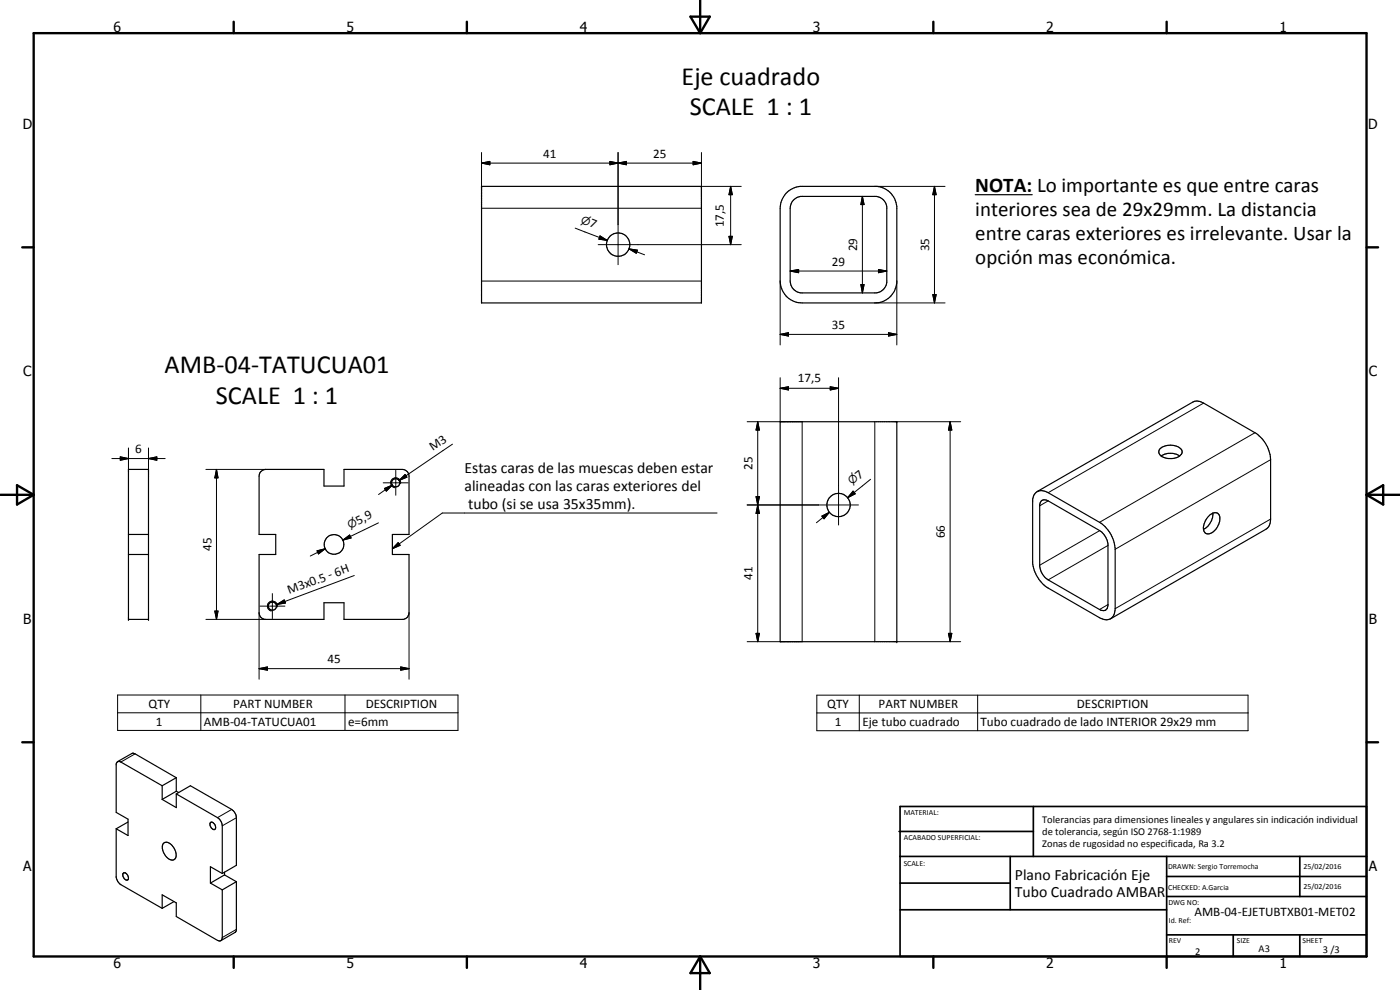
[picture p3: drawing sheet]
<svg xmlns="http://www.w3.org/2000/svg" width="420mm" height="297mm" viewBox="0 0 420 297" stroke-linecap="round" stroke-linejoin="round" font-family="sans-serif">
<g fill="none" stroke="#000" stroke-width=".35">
<path d="M144.5 55.9h66v35h-66zM235.9 58a6.9 6.9 0 0 1 4.2-2.1h23.1a6.7 6.7 0 0 1 5.9 6v23a6.6 6.6 0 0 1-6.6 6h-21.8a6.6 6.6 0 0 1-6.6-6.6v-21.8a6.9 6.9 0 0 1 1.8-4.5zM292.7 58.4h17.1M238.1 60.1l1-.8 1.2-.4h22.7a3.6 3.6 0 0 1 3.1 3.2v22.7a3.6 3.6 0 0 1-3.1 3.1h-22.7a3.7 3.7 0 0 1-3.2-3.6v-21.8l.3-1.3zM234.1 126.5h35v66h-35zM348.5 136.8a5.3 5.3 0 0 0 5.5 0M348.5 136.8a1.55 1.55 0 0 1-.7-1.6 1.55 1.55 0 0 1 1.4-1.2 4.3 4.3 0 0 1 5.5 1.3v.8l-.7 .7M348.5 136.8a5.1 5.1 0 0 1 5.5 0M38.6 140.8h6v45h-6zM78.2 141.6l.9-.6 .6-.2h17.5v5h6v-5h17.5a2.09 2.09 0 0 1 2.1 2.1v17.5h-5v6h5v17.5a1.98 1.98 0 0 1-1.7 1.9h-17.9v-5h-6v5h-17.8a1.98 1.98 0 0 1-1.6-1.9v-17.5h5v-6h-5v-17.5zM310.8 147.8a3 3 0 0 1 3.8 0l15.4 8.9a10.2 10.2 0 0 1 4.7 8.1v17.8a2.83 2.83 0 0 1-3 3.3l-1.7-.6-15.4-8.9a10.5 10.5 0 0 1-4.7-7.5v-18.8l.3-1.3zM311.3 147.5l46.7-26.9a3 3 0 0 1 3.2 .3l15.4 8.9a10.2 10.2 0 0 1 4.7 8.1v17.8a3.4 3.4 0 0 1-1.4 3.1l-46.6 26.9"/>
<path d="M312.5 150.4l.9-.5 1.2 .4 15.4 8.9a5.8 5.8 0 0 1 2.5 4v18.5a1.51 1.51 0 0 1-.9 1.5 1.51 1.51 0 0 1-1.6-.3l-15.4-8.9a5.6 5.6 0 0 1-2.6-4v-18.6zM364 154a5.3 5.3 0 0 1-2.8 4.8M364 154a1.53 1.53 0 0 1 1.7 .2 1.53 1.53 0 0 1 .4 1.8 4.4 4.4 0 0 1-3.7 4.2l-.7-.3-.5-1.1M364 154a5.4 5.4 0 0 0-2.8 4.8M38.6 166.4h6M38.6 160.4h6M35.3 228.5l4.2-2.4 .6-.1 12.8 7.3M48.7 235.8l-12.4-7.2-.5-.1-.6 .1-.3 .6v14.6l3.5 2v4.9l-3.5-2M48.7 235.8v4.1M52.9 238.2l4.2-2.4 12.4 7.1a3.3 3.3 0 0 1 1.4 2.5v14.2l-4.2 2.5M52.9 238.2v4.1l-4.2-2.4M52.9 237.4l.7 .4"/>
<path d="M52.9 237.4l-4.2 2.5M52.9 233.3v4.1M52.9 233.3l-4.2 2.5M52.9 238.2l12.4 7.1a3.2 3.2 0 0 1 1.4 2.5v14.3M34.9 248.7v14.6l.5 1.2 .9 .9 12.4 7.1M38.4 246.6l-3.5 2.1M49.1 253.1a1.66 1.66 0 0 1 2.5 .6 3.3 3.3 0 0 1 .8 4.2 2.47 2.47 0 0 1-3.2-1.9 2.82 2.82 0 0 1-.1-2.9zM63.3 246.7a1.37 1.37 0 0 1 1.2 .8 1.37 1.37 0 0 1-.2 1.4 1.48 1.48 0 0 1-1-2.2zM36.9 262.1l.1-.1a1.28 1.28 0 0 1 1.3 .6 1.28 1.28 0 0 1-.1 1.5 1.52 1.52 0 0 1-1.3-2zM52.2 270.5l-3.5 2M63.1 265l3.6 2M66.7 262.1l-3.6-2v4.9"/>
<path d="M66.7 267v14.3l-.1 .5-.4 .5-.9-.1-12.4-7.2v-4.1l-4.2-2.4v4M67.4 262.5l-4.3 2.5M67.4 261.7v.8M67.4 262.5l3.5 2M70.9 264.5l-4.2 2.5M70.9 264.5v14.6l-.4 .7-4.2 2.4"/>
<circle cx="185.5" cy="73.4" r="3.5"/>
<circle cx="118.7" cy="144.9" r="1.23"/>
<circle cx="251.7" cy="151.5" r="3.5"/>
<circle cx="100.2" cy="163.4" r="2.96"/>
<circle cx="81.7" cy="181.9" r="1.22"/>
</g>
<g fill="none" stroke="#000" stroke-width=".3">
<path d="M144.5 48.9l2.5-.5v1zM144.5 45.8v16.7h66v-16.7M144.5 48.9h66M183 48.4l2.5 .5-2.5 .5zM185.5 48.9l2.5-.5v1zM185.5 45.8v33.6M208 48.4l2.5 .5-2.5 .5zM210.5 55.9h12M219.3 55.9l.5 2.5h-1zM219.3 55.9v17.5M258.8 58.9l.5 2.5h-1zM258.8 58.9v29"/>
<path d="M262.5 55.9h21.1M280.4 55.9l.6 2.5h-1.1zM280.4 55.9v35M172.6 68.5l9.6 3.6M179.5 73.4h43M180.1 70.8l2.1 1.3-2.5-.3zM188.8 74.7l2.5 .4-.3 .9zM188.8 74.7l4.7 1.8M218.8 70.9h1l-.5 2.5zM144.5 84.3h66M234.1 84.3v19.2M237.1 81.3l2.6-.4v.9z"/>
<path d="M237.1 81.3h29M258.3 85.4h1l-.5 2.5zM262.5 90.9h21.1M263.6 80.9l2.5 .4-2.5 .5zM266.6 99.8l2.5 .5-2.5 .5zM269.1 84.3v19.2M279.9 88.4h1.1l-.6 2.5zM234.1 100.3l2.5-.5v1zM234.1 116.5l2.5-.5v1zM234.1 100.3h35M234.1 113.3v13.2M234.1 116.5h17.6"/>
<path d="M249.2 116l2.5 .5-2.5 .5zM251.7 113.3v44.2M33.6 137.6h16M36.1 137.1l2.5 .5-2.5 .5zM38.6 134.4v6.4M44.6 137.6l2.5-.5v1zM44.6 134.4v6.4M135.8 133.3l-16 10.8M224.2 126.5h16.5v66h-16.5M227.4 126.5l.5 2.5h-1zM227.4 126.5v66M262.5 126.5v66"/>
<path d="M269.1 126.5h19.2M285.1 126.5l.6 2.5h-1.1zM285.1 126.5v66M361.2 120.9l-46.6 26.9M376.6 129.8l-46.6 26.9M381.3 137.9l-46.6 26.9M61.8 140.8h17.9M65 140.8l.4 2.6h-.9zM65 140.8v45M113.6 156.9l-10.7 5.2M115 144.9h7.5M115.4 146.6l2.4-1.1-1.9 1.9z"/>
<path d="M117.8 145.5l-4.2 2.9M118.8 141.1v7.5M119.8 144.1l1.8-1.7 .5 .8zM120.2 145.1a1.5 1.5 0 0 0-1.2-1.7 1.5 1.5 0 0 0-1.7 1.2 1.5 1.5 0 0 0 1.2 1.7M121.6 142.4l.5 .8-2.3 .9zM121.8 142.7l-2 1.4M215.2 153.9h-82.5l-14.9 10.7M224.2 151.5h33.4M226.9 149h1l-.5 2.5zM226.9 149l1 5.1h-1l1-5.1zM227.4 151.5l.5 2.6h-1zM246.7 154.9l2.2-1.2-1.6 2z"/>
<path d="M248.9 153.7l-3.9 3.1M256 147.4l.7 .8-2.3 1.2zM256.3 147.7l-1.9 1.7M261.3 143.8l-6.9 5.6M314.6 150.3l-2.6 1.5M330 159.2l-18 10.4M381.3 155.7l-46.6 26.9M81.7 178.1v7.5M95.2 165.3l2.4-.7-2 1.6zM97.6 164.6l-4.5 2.2M102.9 162.1l2-1.6 .5 .9zM105.1 161l-2.2 1.1"/>
<path d="M106.3 172.7l-23.2 8.7M119.5 162.8l.6 .8-2.3 1zM332.5 163.7l-17.9 10.3M61.8 185.8h17.9M64.5 183.3h.9l-.4 2.5zM77.8 183.9v19.9M78 181.9h7.5M83.1 181.4l2.2-1.4 .4 .9zM83.2 182.1a1.49 1.49 0 0 0-1.2-1.7 1.49 1.49 0 0 0-1.7 1.2 1.49 1.49 0 0 0 1.2 1.7M122.8 183.9v19.9M226.9 190h1l-.5 2.5zM269.1 192.5h19.2"/>
<path d="M284.6 190h1.1l-.6 2.5zM332.5 181.4l-2.5 1.5M35.3 208.5h102.1v10.7h-102.1zM35.3 213.9h102.1M60.3 208.5v10.7M77.8 200.6l2.5-.5v1zM77.8 200.6h45M103.5 208.5v10.7M120.3 200.1l2.5 .5-2.5 .5zM245.1 208.6h129.5v10.6h-129.5zM245.1 213.9h129.5M257.9 208.6v10.6"/>
<path d="M293.4 208.6v10.6M40.5 226.2l-4.2 2.4M69.5 242.9l-4.2 2.4M70.9 245.4l-4.2 2.4M70.9 278.8l-4.2 2.5"/>
</g>
<g fill="#000">
<circle cx="144.5" cy="55.9" r=".18"/>
<circle cx="210.5" cy="55.9" r=".18"/>
<circle cx="269.1" cy="126.5" r=".18"/>
<circle cx="38.6" cy="185.8" r=".18"/>
<circle cx="44.6" cy="185.8" r=".18"/>
<circle cx="269.1" cy="192.5" r=".18"/>
</g>
<g fill="none" stroke="#000" stroke-width=".71">
<path d="M10.1 9.9h400v277.1h-400zM70.1 6.5v3.4M140.1 6.5v3.4M207.2 5h5.8l-2.9 4.9zM210.1 0v9.9M280.1 6.5v3.4M350.1 6.5v3.4M6.7 74.2h3.4M410.1 74.2h3.5M.1 148.5h10M5.1 145.6l5 2.9-5 2.9zM410.1 148.5h10"/>
<path d="M410.1 148.5l5-2.9v5.8zM6.7 222.7h3.4M410.1 222.7h3.5M70.1 287v3.4M140.1 287v3.4M210.1 287v10M210.1 287l2.9 5h-5.8zM280.1 287v3.4M350.1 287v3.4"/>
</g>
<g fill="none" stroke="#000" stroke-width=".51">
<path d="M269.8 249.5h40.3M270.1 242h140v45h-140zM270.1 257h140M303.2 257v16M310.1 242v15M350.1 257v30M390.1 257v12M270.1 265h33.1M270.1 273h80M350.1 269h60M350.1 263h60M350.1 280.5h60"/>
<path d="M370.1 280.5v6.5M390.1 280.5v6.5"/>
</g>
<g fill="#000">
<path d="M144.5 48.9l2.5-.5v1zM183 48.4l2.5 .5-2.5 .5zM185.5 48.9l2.5-.5v1zM208 48.4l2.5 .5-2.5 .5zM219.3 55.9l.5 2.5h-1zM280.4 55.9l.6 2.5h-1.1zM180.1 70.8l2.1 1.3-2.5-.3zM188.8 74.7l2.5 .4-.3 .9zM218.8 70.9h1l-.5 2.5zM258.8 58.9l.5 2.5h-1zM234.1 100.3l2.5-.5v1zM237.1 81.3l2.6-.4v.9z"/>
<path d="M258.3 85.4h1l-.5 2.5zM263.6 80.9l2.5 .4-2.5 .5zM279.9 88.4h1.1l-.6 2.5zM234.1 116.5l2.5-.5v1zM249.2 116l2.5 .5-2.5 .5zM266.6 99.8l2.5 .5-2.5 .5zM36.1 137.1l2.5 .5-2.5 .5zM44.6 137.6l2.5-.5v1zM227.4 126.5l.5 2.5h-1zM285.1 126.5l.6 2.5h-1.1zM65 140.8l.4 2.6h-.9zM115.4 146.6l2.4-1.1-1.9 1.9z"/>
<path d="M119.8 144.1l1.8-1.7 .5 .8zM226.9 149h1l-.5 2.5zM227.4 151.5l.5 2.6h-1zM246.7 154.9l2.2-1.2-1.6 2zM256 147.4l.7 .8-2.3 1.2zM95.2 165.3l2.4-.7-2 1.6zM102.9 162.1l2-1.6 .5 .9zM119.5 162.8l.6 .8-2.3 1zM64.5 183.3h.9l-.4 2.5zM83.1 181.4l2.2-1.4 .4 .9zM226.9 190h1l-.5 2.5zM284.6 190h1.1l-.6 2.5z"/>
<path d="M77.8 200.6l2.5-.5v1zM120.3 200.1l2.5 .5-2.5 .5z"/>
</g>
<g font-size="7.9">
<text x="204.5" y="25.5">Eje cuadrado</text>
<text x="207" y="34.5">SCALE 1 : 1</text>
<text x="49.4" y="112.1">AMB-04-TATUCUA01</text>
<text x="64.8" y="121.1">SCALE 1 : 1</text>
</g>
<g font-size="6.3">
<text x="292.7" y="57.5">NOTA: Lo importante es que entre caras</text>
<text x="292.7" y="64.7">interiores sea de 29x29mm. La distancia</text>
<text x="292.7" y="71.9">entre caras exteriores es irrelevante. Usar la</text>
<text x="292.7" y="79.1">opción mas económica.</text>
</g>
<g font-size="4.7">
<text x="139.4" y="142">Estas caras de las muescas deben estar</text>
<text x="139.4" y="147.4">alineadas con las caras exteriores del</text>
<text x="140.5" y="152.8">tubo (si se usa 35x35mm).</text>
<text x="304.6" y="263.9">Plano Fabricación Eje</text>
<text x="304.6" y="269.3">Tubo Cuadrado AMBAR</text>
</g>
<g font-size="4.2">
<text x="34" y="9.6">6</text>
<text x="104" y="9.6">5</text>
<text x="174" y="9.6">4</text>
<text x="244" y="9.6">3</text>
<text x="314" y="9.6">2</text>
<text x="384" y="9.6">1</text>
<text x="6.8" y="38.7">D</text>
<text x="410.6" y="38.7">D</text>
<text x="7" y="112.9">C</text>
<text x="410.8" y="112.9">C</text>
<text x="7" y="187.1">B</text>
<text x="410.8" y="187.1">B</text>
<text x="7" y="261.4">A</text>
<text x="410.8" y="261.4">A</text>
<text x="34" y="290.4">6</text>
<text x="104" y="290.4">5</text>
<text x="174" y="290.4">4</text>
<text x="244" y="290.4">3</text>
<text x="314" y="290.4">2</text>
<text x="384" y="290.4">1</text>
</g>
<g font-size="3.9">
<text x="163.1" y="47.4">41</text>
<text x="196" y="47.4">25</text>
<text x="176.7" y="67.8" transform="rotate(21 176.7 67.8)">7</text>
<text x="217.2" y="68.2" transform="rotate(-90 217.2 68.2)">17,5</text>
<text x="257.2" y="75.4" transform="rotate(-90 257.2 75.4)">29</text>
<text x="278.9" y="75.4" transform="rotate(-90 278.9 75.4)">35</text>
<text x="249.7" y="79.8">29</text>
<text x="249.7" y="98.8">35</text>
<text x="239.4" y="114.5">17,5</text>
<text x="40.6" y="136.1">6</text>
<text x="129.9" y="135.5" transform="rotate(-34 129.9 135.5)">M3</text>
<text x="225.8" y="141.1" transform="rotate(-90 225.8 141.1)">25</text>
<text x="257.8" y="143.9" transform="rotate(-39 257.8 143.9)">7</text>
<text x="107.5" y="157.5" transform="rotate(-26 107.5 157.5)">5,9</text>
<text x="283.6" y="161.5" transform="rotate(-90 283.6 161.5)">66</text>
<text x="63.4" y="165.4" transform="rotate(-90 63.4 165.4)">45</text>
<text x="86.8" y="178.3" transform="rotate(-20 86.8 178.3)">M3x0.5 - 6H</text>
<text x="225.9" y="174" transform="rotate(-90 225.9 174)">41</text>
<text x="98.3" y="199.1">45</text>
<text x="44.6" y="212.5">QTY</text>
<text x="70" y="212.5">PART NUMBER</text>
<text x="109.8" y="212.5">DESCRIPTION</text>
<text x="248.3" y="212.5">QTY</text>
<text x="263.7" y="212.5">PART NUMBER</text>
<text x="323.2" y="212.5">DESCRIPTION</text>
<text x="46.8" y="217.8">1</text>
<text x="61.2" y="217.8">AMB-04-TATUCUA01</text>
<text x="104.5" y="217.8">e=6mm</text>
<text x="250.5" y="217.8">1</text>
<text x="258.8" y="217.9">Eje tubo cuadrado</text>
<text x="294.3" y="217.9">Tubo cuadrado de lado INTERIOR 29x29 mm</text>
<text x="358.5" y="275">AMB-04-EJETUBTXB01-MET02</text>
</g>
<g font-size="3.3">
<text x="174.1" y="66.8" transform="rotate(21 174.1 66.8)">n</text>
<text x="255.6" y="145.6" transform="rotate(-39 255.6 145.6)">n</text>
<text x="105" y="158.7" transform="rotate(-26 105 158.7)">n</text>
</g>
<g font-size="3.1">
<text x="312.7" y="246.8">Tolerancias para dimensiones lineales y angulares sin indicación individual</text>
<text x="312.7" y="250.4">de tolerancia, según ISO 2768-1:1989</text>
<text x="312.7" y="254">Zonas de rugosidad no especificada, Ra 3.2</text>
<text x="358.7" y="286.5">2</text>
<text x="377.7" y="285.6">A3</text>
<text x="397" y="285.9">3 /3</text>
</g>
<g font-size="2.4">
<text x="271.2" y="244.4">MATERIAL:</text>
<text x="271.3" y="252">ACABADO SUPERFICIAL:</text>
<text x="271.2" y="259.7">SCALE:</text>
<text x="350.6" y="260.8">DRAWN: Sergio Torremocha</text>
<text x="391.2" y="260.6">25/02/2016</text>
<text x="350.6" y="267">CHECKED: A.Garcia</text>
<text x="391.2" y="266.7">25/02/2016</text>
<text x="350.6" y="271.4">DWG NO:</text>
<text x="350.8" y="276.9">Id. Ref:</text>
<text x="350.8" y="282.8">REV</text>
<text x="371.2" y="282.9">SIZE</text>
<text x="390.9" y="282.9">SHEET</text>
</g>
</svg>
